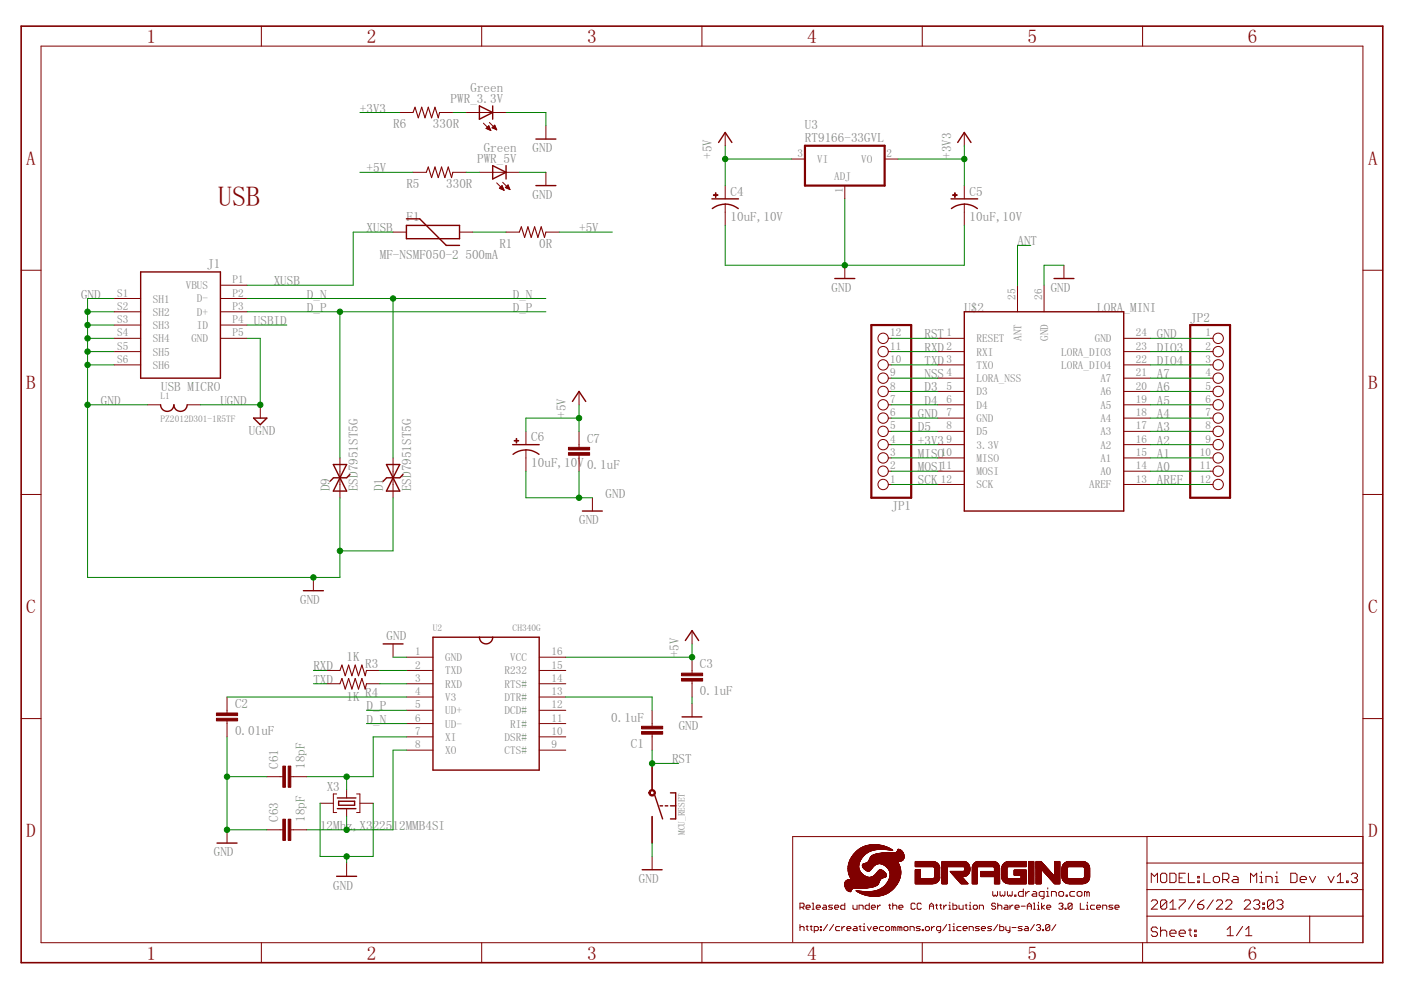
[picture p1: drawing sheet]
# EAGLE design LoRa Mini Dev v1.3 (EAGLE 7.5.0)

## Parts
C1  0.1uF  C-EUC0402  [C0402]
C2  0.01uF  C-EUC0402  [C0402]
C3  0.1uF  C-EUC0402  [C0402]
C4  10uF,10V  CPOL-USSMCA  [SMC_A]
C5  10uF,10V  CPOL-USSMCA  [SMC_A]
C6  10uF,10V  CPOL-USSMCA  [SMC_A]
C7  0.1uF  C-EUC0402  [C0402]
C61  18pF  C-EUC0402  [C0402]
C63  18pF  C-EUC0402  [C0402]
D1  ESD7951ST5G  TVSSOD−923  [SOD−923]
D9  ESD7951ST5G  TVSSOD−923  [SOD−923]
F1  MF-NSMF050-2 500mA  FUSE1206  [R1206]
J1  USB MICRO  MYCON2_USB-MINI-B  [CON2_USB_MICRO_B_AT]
JP1  PINHD-1X12  [1X12]
JP2  PINHD-1X12  [1X12]
L1  PZ2012D301-1R5TF  BEADS0805  [C0805]
MCU_RESET  SWITCH  [SWITCH_3X6X5MM]
PWR_3.3V  Green  DRAGINO_LEDCHIPLED_0603  [DRAGINO_CHIPLED_0603]
PWR_5V  Green  DRAGINO_LEDCHIPLED_0603  [DRAGINO_CHIPLED_0603]
R1  0R  R-US_R0805  [R0805]
R3  1K  R-US_R0402  [R0402]
R4  1K  R-US_R0402  [R0402]
R5  330R  R-US_R0402  [R0402]
R6  330R  R-US_R0402  [R0402]
U2  CH340G  [CH340G]
U3  RT9166-33GVL  RT9166/A  [SOT23]
U$1  LOGO-NEW  [LOGO-SILK-NEW]
U$2  LORA_MINI  LORA_MINIB  [LORA_MINI_PCB]
X3  12Mhz,X322512MMB4SI  CRYSTAL  [SMARTPRJ_CRYSTAL-3.2-2.5]

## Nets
+3V3: C5.+ JP1.4 R6.1 U3.2(VO) U$2.9(3.3V)
+5V: C3.1 C4.+ C6.+ C7.1 R1.2 R5.1 U2.16(VCC) U3.3(VI)
A0: JP2.11 U$2.14(A0)
A1: JP2.10 U$2.15(A1)
A2: JP2.9 U$2.16(A2)
A3: JP2.8 U$2.17(A3)
A4: JP2.7 U$2.18(A4)
A5: JP2.6 U$2.19(A5)
A6: JP2.5 U$2.20(A6)
A7: JP2.4 U$2.21(A7)
ANT: U$2.25(ANT)
AREF: JP2.12 U$2.13(AREF)
CLK_N: C63.2 U2.8(XO) X3.1(C1)
CLK_P: C61.2 U2.7(XI) X3.3(C2)
D3: JP1.8 U$2.5(D3)
D4: JP1.7 U$2.6(D4)
D5: JP1.5 U$2.8(D5)
D_N: D1.P$2 J1.P2(D-) U2.6(UD-)
D_P: D9.P$2 J1.P3(D+) U2.5(UD+)
DIO3: JP2.2 U$2.23(LORA_DIO3)
DIO4: JP2.3 U$2.22(LORA_DIO4)
DTR: C1.2 U2.13(DTR#)
GND [gnd]: C2.2 C3.2 C4.- C5.- C6.- C7.2 C61.1 C63.1 D1.P$1 D9.P$1 J1.S1(SH1) J1.S2(SH2) J1.S3(SH3) J1.S4(SH4) J1.S5(SH5) J1.S6(SH6) JP1.6 JP2.1 L1.1 MCU_RESET.P$2 PWR_3.3V.C PWR_5V.C U2.1(GND) U3.1(ADJ) U$2.7(GND) U$2.24(GND) U$2.26(GND) X3.2(GND) X3.4(GND)
MISO: JP1.3 U$2.10(MISO)
MOSI: JP1.2 U$2.11(MOSI)
N$1: PWR_3.3V.A R6.2
N$2: F1.1 R1.1
N$5: R3.2 U2.2(TXD)
N$8: R4.2 U2.3(RXD)
N$9: PWR_5V.A R5.2
N$10: C2.1 U2.4(V3)
NSS: JP1.9 U$2.4(LORA_NSS)
RST: C1.1 JP1.12 MCU_RESET.P$1 U$2.1(RESET)
RXD: JP1.11 R3.1 U$2.2(RXI)
SCK: JP1.1 U$2.12(SCK)
TXD: JP1.10 R4.1 U$2.3(TXO)
UGND [gnd]: J1.P5(GND) L1.2
USBID: J1.P4(ID)
XUSB [usbvcc]: F1.2 J1.P1(VBUS)
Unconnected: U2.9(CTS#) U2.10(DSR#) U2.11(RI#) U2.12(DCD#) U2.14(RTS#) U2.15(R232)

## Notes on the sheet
- USB

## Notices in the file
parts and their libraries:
dragino: http://creativecommons.org/licenses/by-sa/3.0
dragino: Released under the CC Attribution Share-Alike 3.0 License
